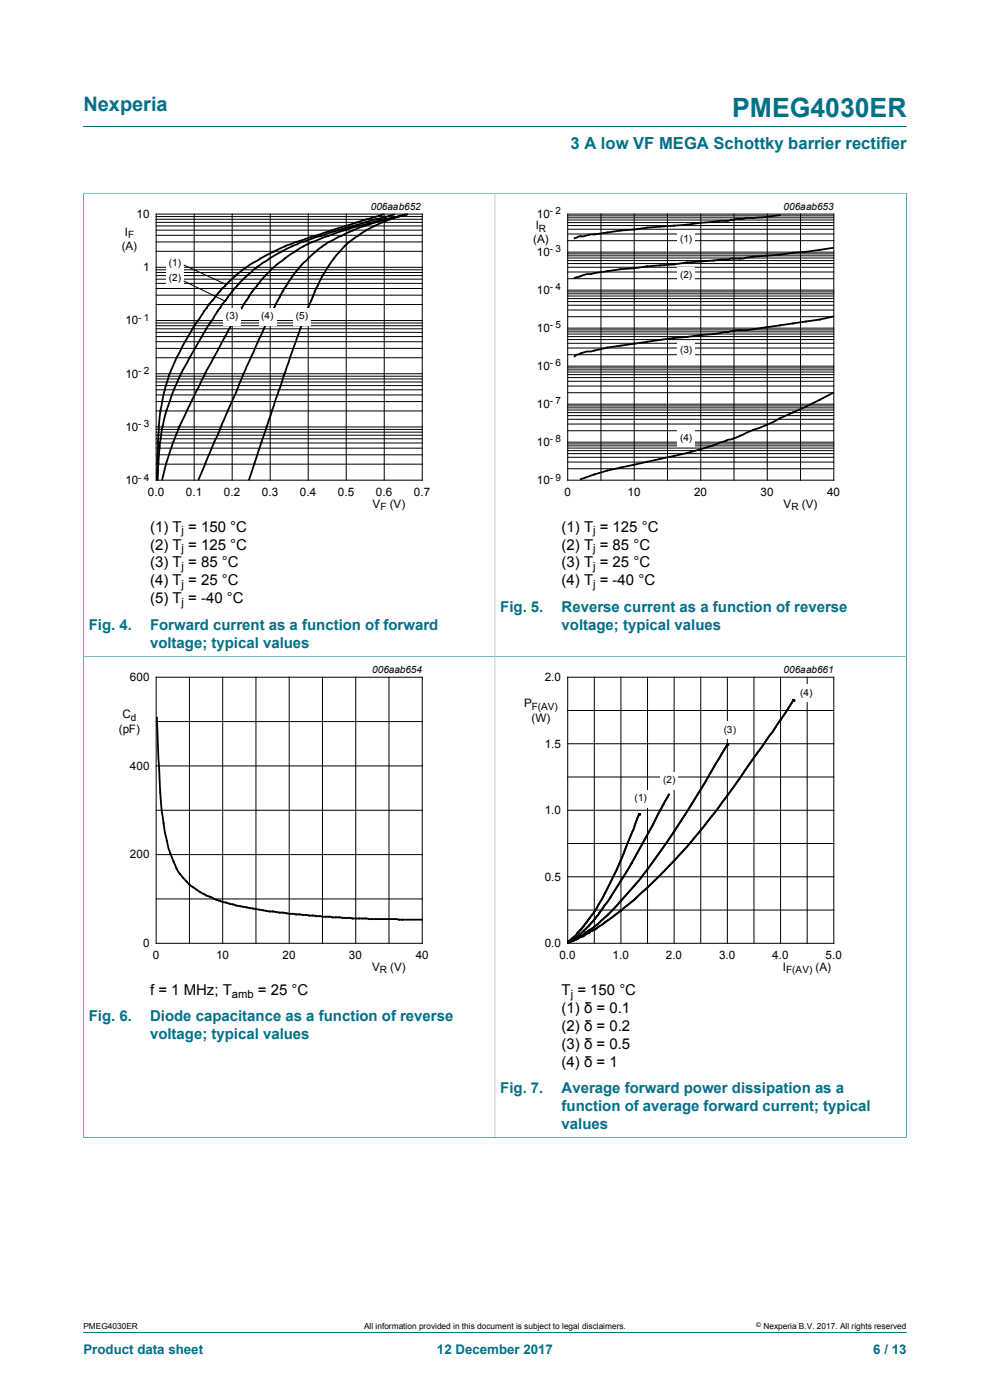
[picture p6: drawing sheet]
<svg xmlns="http://www.w3.org/2000/svg" width="210mm" height="297mm" viewBox="0 0 210 297" stroke-linecap="round" stroke-linejoin="round" font-family="sans-serif">
<path d="M17.7 26.8h174.6M17.7 40.9v98.3h87.3v-98.2h-87.4M17.7 282.6h174.6" fill="none" stroke="#007088" stroke-width=".21"/>
<path d="M20.4 42.6h81.9v66.3h-81.9z" fill="none" stroke="#fff" stroke-width=".21"/>
<g fill="none" stroke="#000" stroke-width=".21">
<path d="M33.1 45.4h56.5v56.5h-56.5zM33.1 59.2h56.5M33.1 58.5h56.5M33.1 57.8h56.5M33.1 57.2h56.5M33.1 56.7h56.5M33.1 53.3h56.5M33.1 51.3h56.5M33.1 49.9h56.5M33.1 48.8h56.5M33.1 47.9h56.5M33.1 47.2h56.5"/>
<path d="M33.1 46.5h56.5M33.1 45.9h56.5M41.2 45.4v56.5M49.3 45.4v56.5M57.3 45.4v56.5M65.4 45.4v56.5M73.4 45.4v56.5M81.5 45.4v56.5M33.1 79.8h56.5M33.1 79.3h56.5M33.1 75.9h56.5M33.1 73.9h56.5"/>
<path d="M33.1 72.5h56.5M33.1 71.4h56.5M33.1 70.5h56.5M33.1 69.8h56.5M33.1 69.1h56.5M33.1 68.5h56.5M33.1 68h56.5M33.1 64.6h56.5M33.1 62.6h56.5M33.1 61.2h56.5M33.1 60.1h56.5M33.1 98.5h56.5"/>
<path d="M33.1 96.5h56.5M33.1 95.1h56.5M33.1 94h56.5M33.1 93.1h56.5M33.1 92.3h56.5M33.1 91.7h56.5M33.1 91.1h56.5M33.1 90.6h56.5M33.1 87.2h56.5M33.1 85.2h56.5M33.1 83.8h56.5M33.1 82.7h56.5"/>
<path d="M33.1 81.8h56.5M33.1 81h56.5M33.1 80.4h56.5"/>
</g>
<path d="M81.2 45.5l-6.7 2.1a159.6 159.6 0 0 0-15.2 5.2l-1.3 .6a33 33 0 0 0-8 5.1l-2.2 2.2a54.3 54.3 0 0 0-6.2 7.9 46.3 46.3 0 0 0-7.1 16.1 75 75 0 0 0-1.1 12.5l-.1 4.5M83.6 45.5l-.9 .3a180.7 180.7 0 0 0-20.2 6.2 45.2 45.2 0 0 0-8.7 5.2 45.6 45.6 0 0 0-8.9 10.8l-1.1 1.7a93.7 93.7 0 0 0-7.3 13.9 50.7 50.7 0 0 0-3.1 18.1M85.9 45.5a31.6 31.6 0 0 0-12.8 6.7 37.8 37.8 0 0 0-7.8 13.4l-5 13.8-7.5 22.3M86.3 45.5a109.8 109.8 0 0 0-20.6 6.1 34.3 34.3 0 0 0-10.2 7.8 70.5 70.5 0 0 0-7.7 12l-3.9 7.1-1.8 3.7a79.9 79.9 0 0 0-6.5 15l-1.2 4.5M86.3 45.5a51.6 51.6 0 0 0-14.6 4.8l-.7 .4a27.3 27.3 0 0 0-11.3 11.5l-3.2 6.4-4.2 9.2-10.2 23.9" fill="none" stroke="#000" stroke-width=".38"/>
<g fill="#fff">
<path d="M35.2 54h3.8v3.6h-3.8z"/>
<path d="M35.2 57.3h3.8v3.7h-3.8z"/>
<path d="M47.4 65.3h3.8v3.7h-3.8z"/>
<path d="M54.9 65.3h3.8v3.7h-3.8z"/>
<path d="M62.2 65.3h3.8v3.7h-3.8z"/>
</g>
<g fill="none" stroke="#000" stroke-width=".21">
<path d="M39 59.6l8.7 4.2M39 56.2l8.9 4.1M120.4 45.4h56.5v56.5h-56.5zM120.4 59.1h56.5M120.4 57.7h56.5M120.4 56.7h56.5M120.4 55.9h56.5M120.4 55.3h56.5M120.4 54.7h56.5M120.4 54.3h56.5M120.4 53.9h56.5M120.4 53.5h56.5"/>
<path d="M120.4 51.1h56.5M120.4 49.6h56.5M120.4 48.6h56.5M120.4 47.9h56.5M120.4 47.2h56.5M120.4 46.7h56.5M120.4 46.2h56.5M120.4 45.8h56.5M127.5 45.4v56.5M134.5 45.4v56.5M141.6 45.4v56.5M148.6 45.4v56.5"/>
<path d="M155.7 45.4v56.5M162.8 45.4v56.5M169.8 45.4v56.5M120.4 79.5h56.5M120.4 78.9h56.5M120.4 78.5h56.5M120.4 78h56.5M120.4 77.7h56.5M120.4 75.3h56.5M120.4 73.8h56.5M120.4 72.8h56.5M120.4 72h56.5"/>
<path d="M120.4 71.4h56.5M120.4 70.9h56.5M120.4 70.4h56.5M120.4 70h56.5M120.4 69.6h56.5M120.4 67.2h56.5M120.4 65.8h56.5M120.4 64.8h56.5M120.4 64h56.5M120.4 63.3h56.5M120.4 62.8h56.5M120.4 62.3h56.5"/>
<path d="M120.4 61.9h56.5M120.4 61.5h56.5M120.4 99.4h56.5M120.4 98h56.5M120.4 97h56.5M120.4 96.2h56.5M120.4 95.6h56.5M120.4 95.1h56.5M120.4 94.6h56.5M120.4 94.2h56.5M120.4 93.8h56.5M120.4 91.4h56.5"/>
<path d="M120.4 90h56.5M120.4 89h56.5M120.4 88.2h56.5M120.4 87.5h56.5M120.4 87h56.5M120.4 86.5h56.5M120.4 86.1h56.5M120.4 85.7h56.5M120.4 83.3h56.5M120.4 81.9h56.5M120.4 80.9h56.5M120.4 80.1h56.5"/>
</g>
<path d="M192.3 40.9v98.3h-87.3v-98.2h87.4" fill="none" stroke="#007088" stroke-width=".21"/>
<path d="M107.7 42.6h81.9v66.3h-81.9z" fill="none" stroke="#fff" stroke-width=".21"/>
<path d="M165.4 45.6l-2.9 .4-6.4 .4-1.5 .5h-1.8l-7.1 .8-8.4 .6-11.9 1.4a5.3 5.3 0 0 1-2.6 .4l-.9 .4M176.6 52.6l-11.2 1.4-5.6 .4-2.2 .5h-2.6l-.4 .2h-1.8l-7.1 .6-2.8 .4-5.6 .4-2.8 .4-2.9 .2-6.2 1a5.4 5.4 0 0 0-2.6 .7l-.9 .2M176.6 67.2l-2.7 .6-11.4 1.6a20.6 20.6 0 0 1-5.9 .7l-1.6 .2-.4 .2a312.2 312.2 0 0 0-30.8 4.3l-1.3 .4-.6 .4M176.6 83.4l-5.6 2.9-5.6 2.4a43.8 43.8 0 0 1-7.1 3.1 15.6 15.6 0 0 1-4.2 1.7 95.9 95.9 0 0 1-16.8 4.5l-2.8 .6a58.1 58.1 0 0 0-11.3 3.1" fill="none" stroke="#000" stroke-width=".38"/>
<g fill="#fff">
<path d="M143.7 48.9h3.8v3.6h-3.8z"/>
<path d="M143.7 56.7h3.8v3.7h-3.8z"/>
<path d="M143.7 72.5h3.8v3.7h-3.8z"/>
<path d="M143.7 91.1h3.8v3.7h-3.8z"/>
</g>
<path d="M105 139.2v102.1M17.6 241.3h174.8M17.7 241.4v-102.2h174.6v102.2" fill="none" stroke="#007088" stroke-width=".21"/>
<path d="M20.4 140.8h81.9v66.4h-81.9zM107.7 140.8h81.9v66.4h-81.9z" fill="none" stroke="#fff" stroke-width=".21"/>
<g fill="none" stroke="#000" stroke-width=".21">
<path d="M33.1 143.7h56.5v56.4h-56.5zM33.1 153.1h56.5M40.2 143.7v56.4M47.2 143.7v56.4M54.3 143.7v56.4M61.3 143.7v56.4M68.4 143.7v56.4M75.5 143.7v56.4M82.5 143.7v56.4M120.4 143.7h56.5v56.4h-56.5zM120.4 157.8h56.5M120.4 150.7h56.5"/>
<path d="M126.1 143.7v56.4M131.7 143.7v56.4M137.4 143.7v56.4M143 143.7v56.4M148.6 143.7v56.4M154.3 143.7v56.4M159.9 143.7v56.4M165.6 143.7v56.4M171.2 143.7v56.4M33.1 162.5h56.5M33.1 171.9h56.5M120.4 171.9h56.5"/>
<path d="M120.4 178.9h56.5M120.4 164.8h56.5M33.1 181.3h56.5M33.1 190.7h56.5M120.4 193.1h56.5M120.4 186h56.5"/>
</g>
<path d="M33.3 152.3l.4 10.5a65.9 65.9 0 0 0 2.4 18.2 13.8 13.8 0 0 0 8.9 9.4 19.3 19.3 0 0 0 5.2 1.7l2.1 .4a121.4 121.4 0 0 0 17.8 2l8.1 .5 11.3 .1M154.2 158l-.9 1.6a227.8 227.8 0 0 1-17.5 26.9l-1.2 1.4a55 55 0 0 1-8.5 8.7l-3.4 2.3-.8 .2-.6 .6h-.6v.1M168.2 148.6l-4.3 6.6-3.8 5.3a157 157 0 0 1-22.7 27.8l-1.5 1.3a63.5 63.5 0 0 1-10.3 7.9l-1.9 1.1-2 .9h-.6l-.4 .3M135.6 172.7l-.8 1.8a102.5 102.5 0 0 1-9 19.3l-3.6 4.6-1.6 1.4M141.9 168.6l-2.2 4a152 152 0 0 1-12.8 21.5 23.4 23.4 0 0 1-5.1 5l-1.1 .7M120.5 199.8h.1M120.6 199.8l-.1 .1M120.6 199.8h.1" fill="none" stroke="#000" stroke-width=".38"/>
<g fill="#fff">
<path d="M134 167.6h3.8v3.6h-3.8z"/>
<path d="M140.1 163.8h3.8v3.6h-3.8z"/>
<path d="M152.9 153.1h3.9v3.7h-3.9z"/>
<path d="M169.2 145.2h3.8v3.7h-3.8z"/>
</g>
<text font-size="5.6" fill="#007088" x="155.3" y="24.8">PMEG4030ER</text>
<text font-size="4.2" fill="#007088" x="17.7" y="23.6">Nexperia</text>
<text font-size="3.5" fill="#007088" x="121" y="31.7">3 A low VF MEGA Schottky barrier rectifier</text>
<g font-size="3.2">
<text x="31.8" y="112.8">(1) T = 150 °C</text>
<text x="119.1" y="112.8">(1) T = 125 °C</text>
<text x="31.8" y="116.6">(2) T = 125 °C</text>
<text x="119.1" y="116.6">(2) T = 85 °C</text>
<text x="31.8" y="120.4">(3) T = 85 °C</text>
<text x="31.8" y="124.2">(4) T = 25 °C</text>
<text x="119.1" y="120.4">(3) T = 25 °C</text>
<text x="119.1" y="124.2">(4) T = -40 °C</text>
<text x="31.8" y="128">(5) T = -40 °C</text>
<text x="31.8" y="211">f = 1 MHz; T</text>
<text x="54.7" y="211">= 25 °C</text>
<text x="119.1" y="211">T = 150 °C</text>
<text x="119.1" y="214.8">(1) δ = 0.1</text>
<text x="119.1" y="218.6">(2) δ = 0.2</text>
<text x="119.1" y="222.4">(3) δ = 0.5</text>
<text x="119.1" y="226.3">(4) δ = 1</text>
</g>
<g font-size="3.2" fill="#007088">
<text x="106.1" y="129.8">Fig. 5.</text>
<text x="119.1" y="129.8">Reverse current as a function of reverse</text>
<text x="18.8" y="133.6">Fig. 4.</text>
<text x="31.8" y="133.6">Forward current as a function of forward</text>
<text x="31.8" y="137.4">voltage; typical values</text>
<text x="119.1" y="133.6">voltage; typical values</text>
<text x="18.8" y="216.6">Fig. 6.</text>
<text x="31.8" y="216.6">Diode capacitance as a function of reverse</text>
<text x="31.8" y="220.4">voltage; typical values</text>
<text x="106.1" y="231.8">Fig. 7.</text>
<text x="119.1" y="231.8">Average forward power dissipation as a</text>
<text x="119.1" y="235.6">function of average forward current; typical</text>
<text x="119.1" y="239.4">values</text>
</g>
<g font-size="2.8" fill="#007088">
<text x="17.7" y="287.2">Product data sheet</text>
<text x="92.7" y="287.2">12 December 2017</text>
<text x="185.2" y="287.2">6 / 13</text>
</g>
<g font-size="2.5">
<text x="28.9" y="46.2">10</text>
<text x="113.9" y="46.2">10</text>
<text x="25.8" y="53">(A)</text>
<text x="26.5" y="50">I</text>
<text x="113.1" y="51.6">(A)</text>
<text x="113.6" y="48.7">I</text>
<text x="30.3" y="57.6">1</text>
<text x="113.9" y="54.3">10</text>
<text x="113.9" y="62.4">10</text>
<text x="26.6" y="68.8">10</text>
<text x="113.9" y="70.4">10</text>
<text x="26.6" y="80.1">10</text>
<text x="113.9" y="78.5">10</text>
<text x="113.9" y="86.6">10</text>
<text x="26.6" y="91.4">10</text>
<text x="113.9" y="94.6">10</text>
<text x="26.6" y="102.7">10</text>
<text x="31.4" y="105.2">0.0</text>
<text x="39.4" y="105.2">0.1</text>
<text x="47.5" y="105.2">0.2</text>
<text x="55.5" y="105.2">0.3</text>
<text x="63.6" y="105.2">0.4</text>
<text x="71.7" y="105.2">0.5</text>
<text x="79" y="107.8">V</text>
<text x="79.7" y="105.2">0.6</text>
<text x="82.7" y="107.8">(V)</text>
<text x="87.8" y="105.2">0.7</text>
<text x="113.9" y="102.7">10</text>
<text x="119.7" y="105.2">0</text>
<text x="133.1" y="105.2">10</text>
<text x="147.2" y="105.2">20</text>
<text x="161.3" y="105.2">30</text>
<text x="166.2" y="107.8">V</text>
<text x="170.1" y="107.8">(V)</text>
<text x="175.5" y="105.2">40</text>
<text x="27.5" y="144.5">600</text>
<text x="115.5" y="144.5">2.0</text>
<text x="25.2" y="155.4">(pF)</text>
<text x="26" y="152.4">C</text>
<text x="111.2" y="150">P</text>
<text x="112.7" y="153.1">(W)</text>
<text x="115.5" y="158.6">1.5</text>
<text x="27.5" y="163.3">400</text>
<text x="115.5" y="172.7">1.0</text>
<text x="27.5" y="182.1">200</text>
<text x="115.5" y="186.9">0.5</text>
<text x="30.3" y="200.9">0</text>
<text x="32.4" y="203.5">0</text>
<text x="45.8" y="203.5">10</text>
<text x="59.9" y="203.5">20</text>
<text x="74" y="203.5">30</text>
<text x="88.2" y="203.5">40</text>
<text x="115.5" y="200.9">0.0</text>
<text x="118.6" y="203.5">0.0</text>
<text x="130" y="203.5">1.0</text>
<text x="141.3" y="203.5">2.0</text>
<text x="152.6" y="203.5">3.0</text>
<text x="163.8" y="203.5">4.0</text>
<text x="175.1" y="203.5">5.0</text>
<text x="78.9" y="206">V</text>
<text x="82.8" y="206">(V)</text>
<text x="166.1" y="206">I</text>
<text x="173" y="206">(A)</text>
</g>
<g font-size="2.4">
<text x="38.5" y="113.4">j</text>
<text x="125.8" y="113.4">j</text>
<text x="38.5" y="117.2">j</text>
<text x="125.8" y="117.2">j</text>
<text x="38.5" y="121">j</text>
<text x="38.5" y="124.8">j</text>
<text x="125.8" y="121">j</text>
<text x="125.8" y="124.8">j</text>
<text x="38.5" y="128.6">j</text>
<text x="49.2" y="211.6">amb</text>
<text x="121.1" y="211.6">j</text>
</g>
<g font-size="2.1">
<text x="78.7" y="44.6">006aab652</text>
<text x="116.6" y="45.5">- 2</text>
<text x="166.2" y="44.6">006aab653</text>
<text x="27.2" y="50.5">F</text>
<text x="114.3" y="49.2">R</text>
<text x="116.6" y="53.6">- 3</text>
<text x="144.3" y="51.3">(1)</text>
<text x="35.8" y="56.3">(1)</text>
<text x="35.8" y="59.7">(2)</text>
<text x="144.3" y="59.1">(2)</text>
<text x="116.6" y="61.6">- 4</text>
<text x="29.3" y="68.1">- 1</text>
<text x="47.9" y="67.7">(3</text>
<text x="49.8" y="67.7">)</text>
<text x="55.4" y="67.7">(4</text>
<text x="57.3" y="67.7">)</text>
<text x="62.8" y="67.7">(5)</text>
<text x="116.6" y="69.7">- 5</text>
<text x="116.6" y="77.7">- 6</text>
<text x="144.3" y="74.9">(3)</text>
<text x="29.3" y="79.4">- 2</text>
<text x="116.6" y="85.8">- 7</text>
<text x="29.3" y="90.6">- 3</text>
<text x="116.6" y="93.9">- 8</text>
<text x="144.3" y="93.5">(4)</text>
<text x="29.3" y="101.9">- 4</text>
<text x="116.6" y="101.9">- 9</text>
<text x="80.7" y="108.2">F</text>
<text x="167.9" y="108.2">R</text>
<text x="78.9" y="142.8">006aab654</text>
<text x="166.2" y="142.8">006aab661</text>
<text x="169.8" y="147.6">(4</text>
<text x="171.6" y="147.6">)</text>
<text x="27.7" y="152.9">d</text>
<text x="112.8" y="150.5">F(AV)</text>
<text x="153.5" y="155.5">(3)</text>
<text x="140.7" y="166.1">(2)</text>
<text x="134.6" y="170">(1)</text>
<text x="80.6" y="206.5">R</text>
<text x="166.8" y="206.5">F(AV)</text>
</g>
<g font-size="1.8">
<text x="17.7" y="282">PMEG4030ER</text>
<text x="77.2" y="282">All information provided in this document is subject to legal disclaimers.</text>
<text x="161.9" y="282">Nexperia B.V. 2017. All rights reserved</text>
</g>
<text font-size="1.4" x="160.4" y="281.6">©</text>
</svg>
